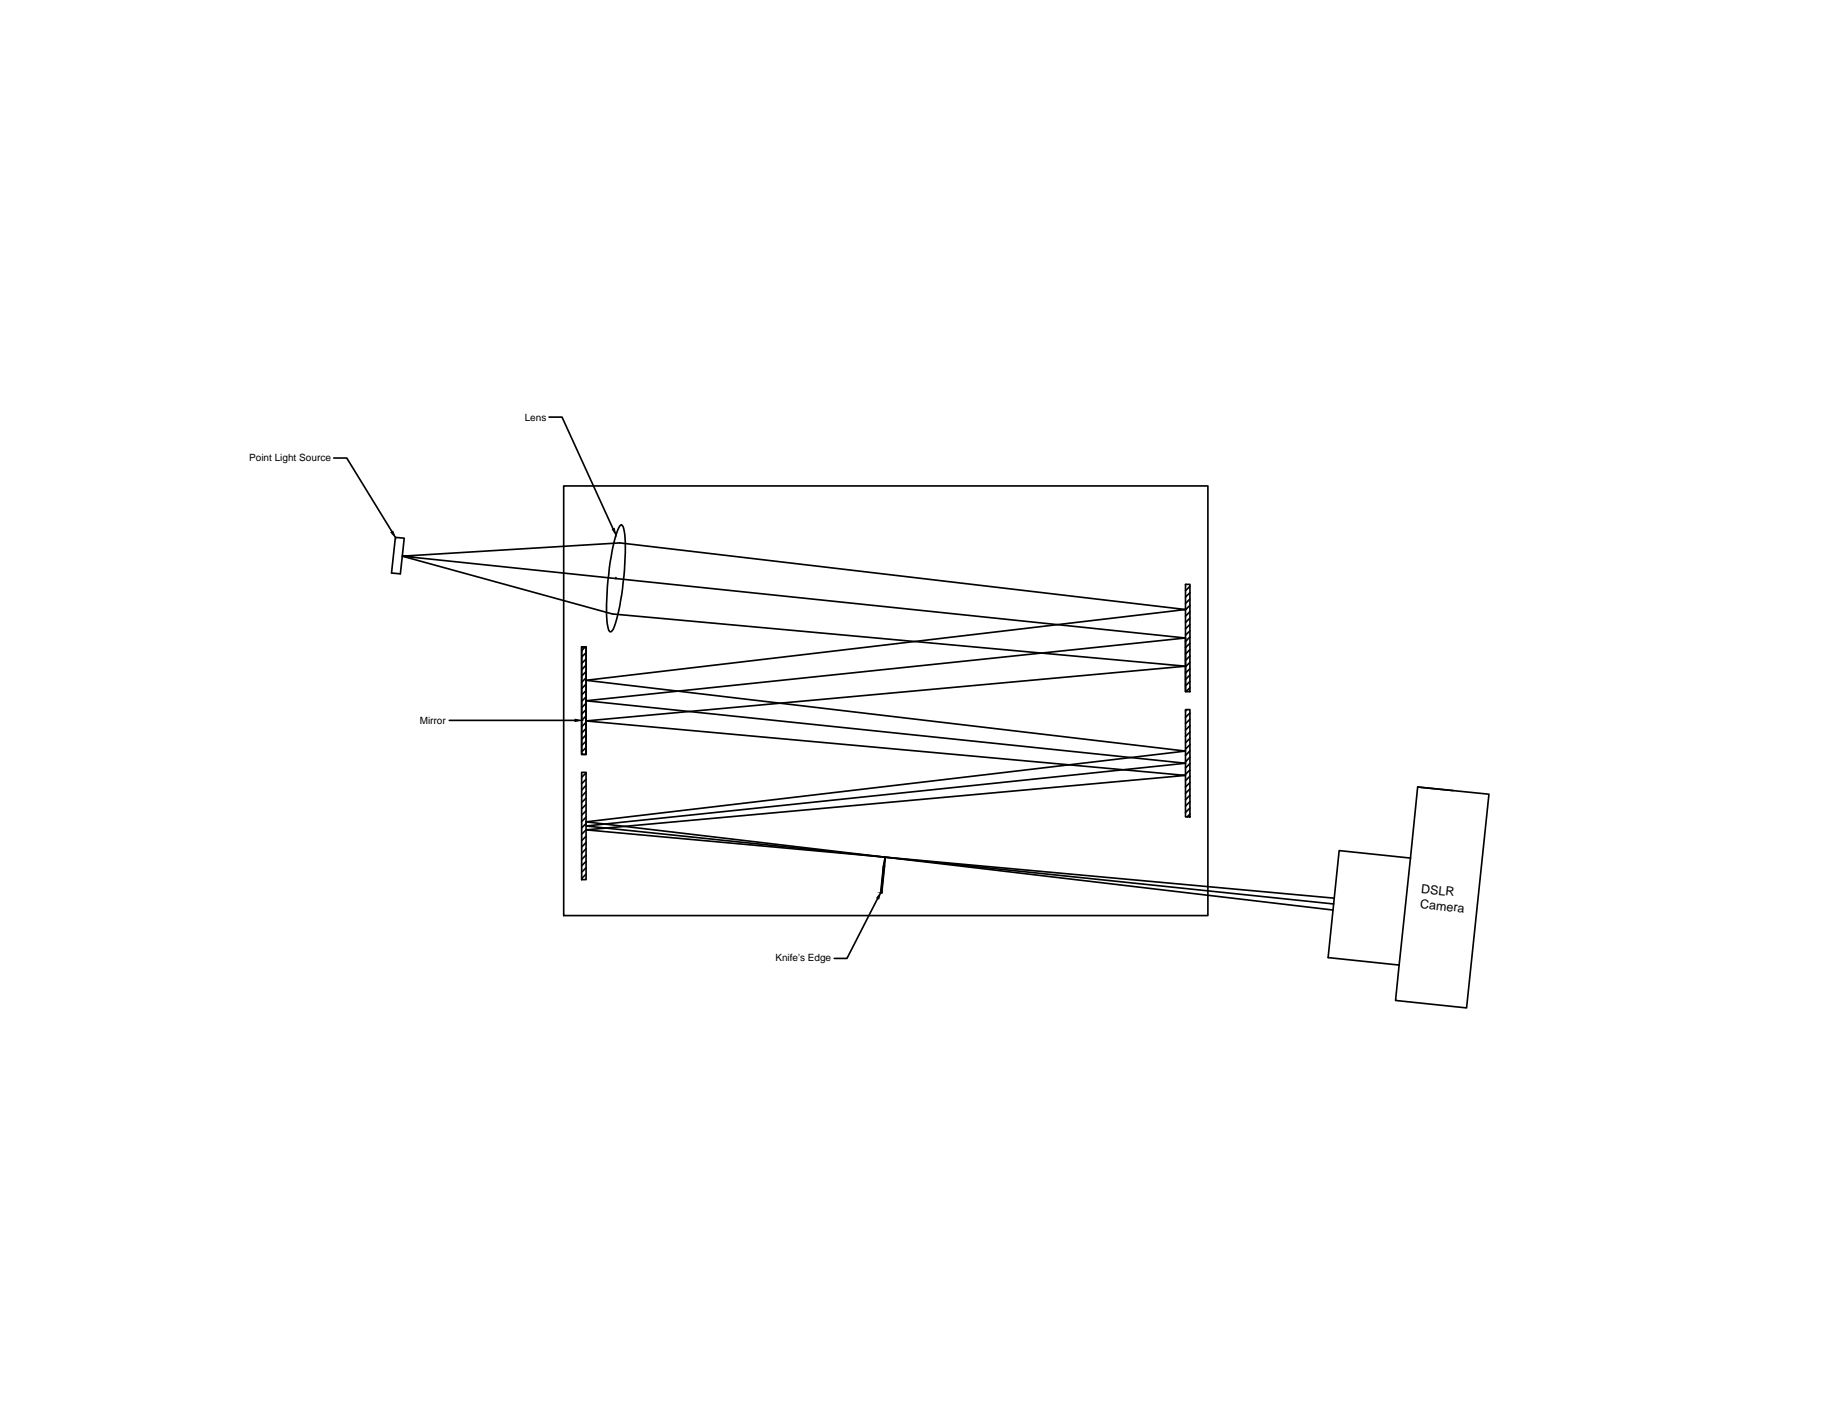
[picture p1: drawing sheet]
<svg xmlns="http://www.w3.org/2000/svg" width="279mm" height="216mm" viewBox="0 0 279 216" stroke-linecap="round" stroke-linejoin="round" font-family="sans-serif">
<!-- layer: 0 -->
<g fill="none" stroke="#000" stroke-width=".25">
<path d="M51.1 70.1h2l7 11.3M84.1 63.9h2l7.8 17.1M86.3 74.4h98.7v65.8h-98.7zM60.6 82.3l1.3 .1-.6 5.5-1.3-.2zM61.6 85.2l32.2 8.8 87.8 8-91.9 8.4 91.9 8.3-91.8 8.4M89.1 99h.7v16.5h-.7zM89.6 99l-.5 .6M89.8 99.9l-.7 .7M94.3 88.6l87.3 9.1-91.8 9.6M94.3 88.6l-32.7-3.4 33.3-2.1 86.7 10.2-91.8 10.9 91.8 10.8-91.8 10.8 114.4 13.5M94.3 88.6h.1M94.9 80.6l.3-.2a2.62 2.62 0 0 1 .5 2 40.7 40.7 0 0 1-1.7 13.9l-.5 .5a2.62 2.62 0 0 1-.6-2 44.6 44.6 0 0 1 1.7-13.6z"/>
<path d="M181.6 89.5h.7v16.4h-.7zM181.6 97.7v8.2M181.6 89.5h.1M182.3 89.8l-.7 .7M182.3 90.7l-.7 .7M182.3 91.7l-.7 .7M182.3 92.7l-.7 .7M182.3 93.7l-.7 .6M182.3 94.6l-.7 .7M182.3 95.6l-.7 .7M182.3 96.6l-.7 .7M182.3 97.5l-.7 .7"/>
<path d="M182.3 98.5l-.7 .7M182.3 99.5l-.7 .6M68.8 110.3h19.3M89.1 118.3h.7v16.4h-.7zM89.8 107.3l91.8 9.6-91.8 9.6 114.5 11.9M89.8 118.3l-.7 .7M89.8 119.3l-.7 .7M89.8 107.3v8.2M89.8 100.9l-.7 .7M89.8 101.8l-.7 .8M89.8 102.8l-.7 .7M89.8 103.8l-.7 .7"/>
<path d="M89.8 104.8l-.7 .6M89.8 105.7l-.7 .7M89.8 106.7l-.7 .7M89.8 107.7l-.7 .7M89.8 108.7l-.7 .6M89.8 109.6l-.7 .7M89.8 110.6l-.7 .7M89.8 111.5l-.7 .8M89.8 112.5l-.7 .7M89.8 113.5l-.7 .7M89.8 114.5l-.7 .6M89.8 115.4l-.1 .1"/>
<path d="M181.6 108.7h.7v16.4h-.7zM181.8 108.7l-.2 .2M182.3 100.4l-.7 .7M182.3 101.4l-.7 .7M182.3 102.4l-.7 .7M182.3 103.4l-.7 .6M182.3 104.3l-.7 .7M182.3 105.3l-.6 .6M182.3 109.2l-.7 .6M182.3 110.1l-.7 .7M182.3 111.1l-.7 .7M182.3 112.1l-.7 .7"/>
<path d="M182.3 113.1l-.7 .6M182.3 114l-.7 .7M182.3 115l-.7 .7M182.3 115.9l-.7 .8M182.3 116.9l-.7 .7M182.3 117.9l-.7 .7M182.3 118.9l-.7 .6M182.3 119.8l-.7 .7M89.8 120.3l-.7 .7M89.8 121.2l-.7 .7M89.8 122.2l-.7 .7M89.8 123.2l-.7 .7"/>
<path d="M89.8 124.1l-.7 .7M89.8 125.1l-.7 .7M89.8 126.1l-.7 .7M89.8 127.1l-.7 .6M89.8 128l-.7 .7M89.8 129l-.7 .7M89.8 129.9l-.7 .8M89.8 130.9l-.7 .7M89.8 131.9l-.7 .7M89.8 132.9l-.7 .6M89.8 133.8l-.7 .7M89.8 127.1l114.6 10.4"/>
<path d="M134.4 137.6l-4.7 9.2h-1.9M135.6 131.3l-.5 5.4h-.2l.4-4.1zM182.3 120.8l-.7 .7M182.3 121.8l-.7 .7M182.3 122.8l-.7 .6M182.3 123.7l-.7 .7M182.3 124.7l-.5 .4M216.1 131.4l-11-1.2-.8 8.2M216.1 131.4l-1.8 16.4-10.9-1.2 .9-8.2M216.1 131.4l1.1-10.9 10.9 1.1-3.5 32.7-10.8-1.1 .5-5.4M217.2 120.5l5.4 .6"/>
</g>
<g fill="#000" stroke="#000" stroke-width=".15">
<path d="M59.9 81.5l.3-.1 .4 .9zM93.8 81.1l.3-.2 .2 1zM88.1 110.1l1 .2-1 .2zM134.9 136.7l-.3 1-.3-.2zM135.3 132.6h.2l-.4 4.1z"/>
<path d="M135.3 132.6l-.4 4.1h.2zM134.9 136.7h.2z"/>
<path d="M135.6 131.3l-.1 1.3h-.2zM135.3 132.6h.2zM135.3 132.6h.2z"/>
</g>
<g font-size="1.9">
<text x="217.7" y="136.7" transform="rotate(6 217.7 136.7)">DSLR</text>
<text x="217.5" y="139" transform="rotate(6 217.5 139)">Camera</text>
</g>
<g font-size="1.5">
<text x="80.4" y="64.4">Lens</text>
<text x="38.2" y="70.6">Point Light Source</text>
<text x="64.3" y="110.9">Mirror</text>
<text x="118.8" y="147.1">Knife's Edge</text>
</g>
</svg>
